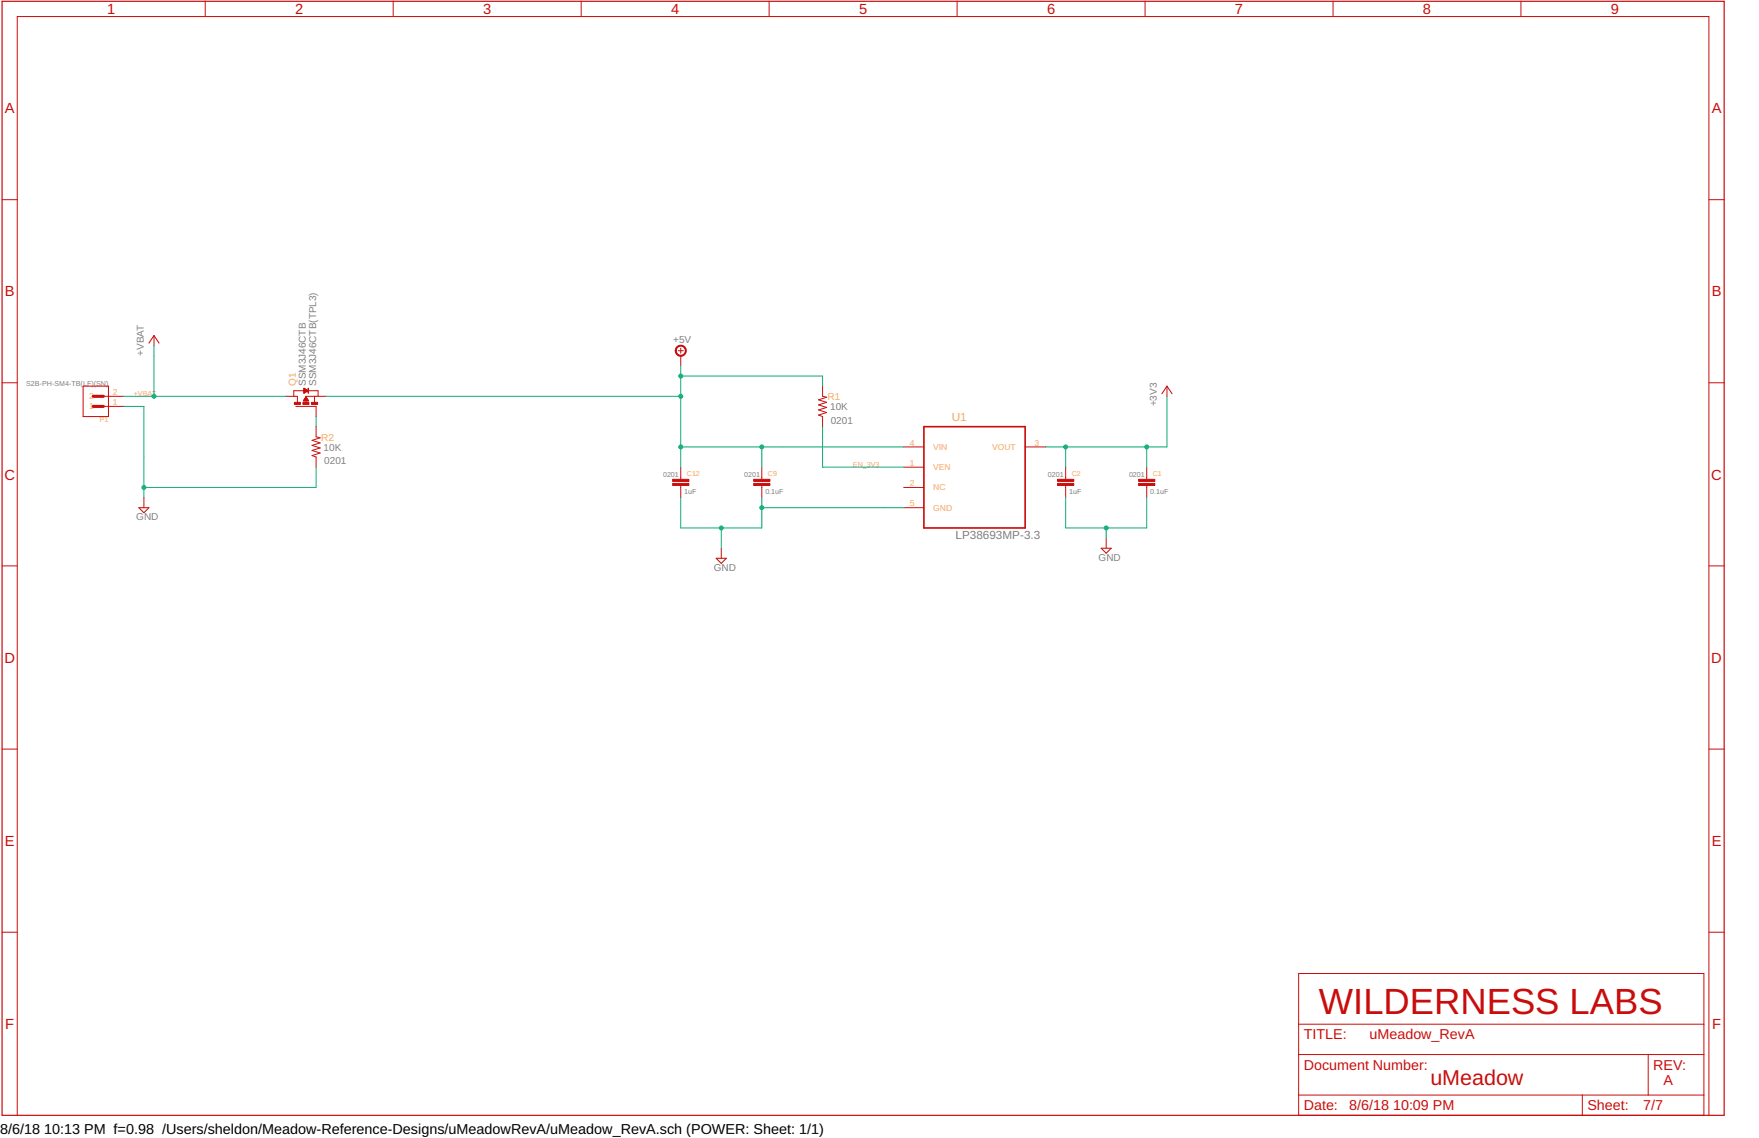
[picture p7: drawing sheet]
<svg xmlns="http://www.w3.org/2000/svg" width="432mm" height="279mm" viewBox="0 0 432 279" stroke-linecap="round" stroke-linejoin="round" font-family="sans-serif">
<path d="M.5 .3h422.7v273.5h-422.7z" fill="none" stroke="#c90d0c" stroke-width=".3"/>
<g fill="none" stroke="#c90d0c" stroke-width=".25">
<path d="M50.4 .3v3.8M96.5 .3v3.8M142.7 .3v3.8M188.8 .3v3.8M234.9 .3v3.8M281.1 .3v3.8M327.2 .3v3.8M373.4 .3v3.8M.5 49h3.7M419.5 49h3.7M.5 94h3.7M20.4 94.8h6.2v7.5h-6.2z"/>
<path d="M25.4 99.8h5M25.4 97.3h5M37.8 82.4l1.3 1.8M37.8 82.4l-1.2 1.8M37.8 82.4v2.5M70.1 97.3h2.9v1.5M72.1 97.3v-1.4h6v1.4M72.6 99.8h5v2.5M74.5 98.4h1.2M74.5 98.3h1.2M74.6 98.3h1M74.6 95.3l1 .6-1 .6z"/>
<path d="M74.6 96.5h.1M74.6 96.4h.2M74.6 96.4h.3M74.6 96.3h.4M74.6 96.2h.5M74.6 96.2h.6M74.6 96.1h.7M74.6 96h.9M74.6 95.9h.9M74.6 95.8h.8M74.6 95.8h.7M74.6 95.7h.6"/>
<path d="M74.6 95.6h.5M74.6 95.5h.4M74.6 95.5h.3M74.6 95.4h.2M74.6 95.4h.1M74.6 98.2h1M74.7 98.1h.8M74.8 98h.7M74.8 97.9h.6M74.9 97.8h.4M74.9 97.7h.4M75 97.6h.2"/>
<path d="M75.1 97.5h.1M75.1 97.4l.6 1h-1.2zM77.2 97.3v1.5M80.1 97.3h-5v1.6M166.5 86.1h1.2M167.1 85.5v1.2M167.1 87.4v2.4M201.9 94.8v2.5l1 .2-2 .7 2 .6-2 .6 2 .6-2 .6 2 .7-2 .6 1 .4v2.5M286.5 94.8l1.2 1.9M286.5 94.8l-1.3 1.9M286.5 94.8v2.5M419.5 94h3.7"/>
<path d="M77.6 104.8v2.5l1 .2-2 .6 2 .6-2 .6 2 .7-2 .6 2 .6-2 .6 1 .4v2.5M167.1 114.7v3M167.1 119.2v3M187 114.7v3M187 119.2v3M221.8 109.7h5M221.8 114.7h5M221.8 119.7h5M251.7 109.7h4.9M261.6 114.7v3M261.6 119.2v3M281.5 114.7v3"/>
<path d="M281.5 119.2v3M.5 138.9h3.7M34.1 124.7h2.5l-1.3 1.2zM35.3 122.2v2.5M175.8 137.1h2.5l-1.2 1.2zM177.1 134.6v2.5M221.8 124.7h5M270.3 134.6h2.5l-1.3 1.2zM271.5 132.1v2.5M419.5 138.9h3.7M.5 183.9h3.7M419.5 183.9h3.7"/>
<path d="M.5 228.9h3.7M318.8 239h99.5v34.8h-99.5zM419.5 228.9h3.7M318.8 258.9h99.5M318.8 251.5h99.5M404.6 258.9v10M4.2 273.8v-269.7h415.3v269.7M318.8 268.9h99.5M388.4 268.9v4.9"/>
</g>
<path d="M226.8 104.8h24.9v24.8h-24.9z" fill="none" stroke="#c90d0c" stroke-width=".4"/>
<path d="M166.1 85.2a1.36 1.36 0 0 1 2.2 .2 1.36 1.36 0 0 1-.8 2 1.36 1.36 0 0 1-1.7-1.3h.2a1.13 1.13 0 0 1 1.6-1.1 1.13 1.13 0 0 1 .3 1.9 1.13 1.13 0 0 1-1.9-.5v-.3h-.2z" fill-rule="evenodd" fill="#c90d0c" stroke="#c90d0c" stroke-width=".25"/>
<g fill="#c90d0c" stroke="#c90d0c" stroke-width=".25">
<path d="M185 118.7h4v.5h-4z"/>
<path d="M185 117.7h4v.5h-4z"/>
<path d="M165.1 118.7h4v.5h-4z"/>
<path d="M165.1 117.7h4v.5h-4z"/>
<path d="M279.5 118.7h4v.5h-4z"/>
<path d="M279.5 117.7h4v.5h-4z"/>
<path d="M259.6 118.7h4v.5h-4z"/>
<path d="M259.6 117.7h4v.5h-4z"/>
<path d="M72.3 98.8h1.4v.5h-1.4z"/>
<path d="M74.4 98.8h1.4v.5h-1.4z"/>
<path d="M76.5 98.8h1.5v.5h-1.5z"/>
<path d="M75.6 95.3h.1v1.2h-.1z"/>
</g>
<path d="M22.9 99.8h2.5M22.9 97.3h2.5" fill="none" stroke="#c90d0c" stroke-width=".76"/>
<g fill="none" stroke="#0dab76" stroke-width=".25">
<path d="M30.4 97.3h39.7M30.4 99.8h4.9v22.4M37.8 84.9v12.4M80.1 97.3h87M167.1 89.8v24.9M167.1 92.3h34.8v2.5M286.5 97.3v12.4h-29.9M77.6 102.3v2.5M77.6 114.7v5h-42.3M167.1 109.7h54.7M187 109.7v5M201.9 104.8v9.9h19.9"/>
<path d="M261.6 109.7v5M281.5 109.7v5M167.1 122.2v7.4h19.9v-7.4M177.1 129.6v5M187 124.7h34.8M261.6 122.2v7.4h19.9v-7.4M271.5 129.6v2.5"/>
</g>
<g fill="#0dab76" stroke="#0dab76" stroke-width=".25">
<circle cx="167.1" cy="109.7" r=".49"/>
<circle cx="187" cy="109.7" r=".49"/>
<circle cx="167.1" cy="92.3" r=".49"/>
<circle cx="167.1" cy="97.3" r=".49"/>
<circle cx="177.1" cy="129.6" r=".49"/>
<circle cx="187" cy="124.7" r=".49"/>
<circle cx="271.5" cy="129.6" r=".49"/>
<circle cx="35.3" cy="119.7" r=".49"/>
<circle cx="261.6" cy="109.7" r=".49"/>
<circle cx="281.5" cy="109.7" r=".49"/>
<circle cx="37.8" cy="97.3" r=".49"/>
</g>
<text font-size="8.9" fill="#c90d0c" x="323.8" y="249">WILDERNESS LABS</text>
<text font-size="5.3" fill="#c90d0c" x="351.1" y="266.4">uMeadow</text>
<g font-size="3.6" fill="#c90d0c">
<text x="26.3" y="3.5">1</text>
<text x="72.5" y="3.5">2</text>
<text x="118.6" y="3.5">3</text>
<text x="164.7" y="3.5">4</text>
<text x="210.9" y="3.5">5</text>
<text x="257" y="3.5">6</text>
<text x="303.2" y="3.5">7</text>
<text x="349.3" y="3.5">8</text>
<text x="395.4" y="3.5">9</text>
<text x="1.2" y="27.8">A</text>
<text x="420.2" y="27.8">A</text>
<text x="1.2" y="72.8">B</text>
<text x="420.2" y="72.8">B</text>
<text x="1.1" y="117.7">C</text>
<text x="420.1" y="117.7">C</text>
<text x="1.1" y="162.7">D</text>
<text x="420.1" y="162.7">D</text>
<text x="1.2" y="207.7">E</text>
<text x="420.2" y="207.7">E</text>
<text x="1.3" y="252.6">F</text>
<text x="420.3" y="252.6">F</text>
</g>
<g font-size="3.5" fill="#c90d0c">
<text x="320" y="255.2">TITLE:</text>
<text x="336.2" y="255.2">uMeadow_RevA</text>
<text x="320" y="262.6">Document Number:</text>
<text x="405.8" y="262.6">REV:</text>
<text x="408.3" y="266.4">A</text>
<text x="320" y="272.6">Date:</text>
<text x="331.2" y="272.6">8/6/18</text>
<text x="342" y="272.6">10:09 PM</text>
<text x="389.7" y="272.6">Sheet:</text>
<text x="403.3" y="272.6">7/7</text>
</g>
<g font-size="3.5">
<text x="0" y="278.4">8/6/18</text>
<text x="10.8" y="278.4">10:13 PM f=0.98 /Users/sheldon/Meadow-Reference-Designs/uMeadowRevA/uMeadow_RevA.sch (POWER: Sheet: 1/1)</text>
</g>
<text font-size="2.9" fill="#fbaf5c" x="233.6" y="103.3">U1</text>
<text font-size="2.9" fill="#808080" x="234.6" y="132.2">LP38693MP-3.3</text>
<g font-size="2.5" fill="#808080">
<text x="35.3" y="87.4" transform="rotate(-90 35.3 87.4)">+VBAT</text>
<text x="165.2" y="84.2">+5V</text>
<text x="75.1" y="94.8" transform="rotate(-90 75.1 94.8)">SSM3J46CTB</text>
<text x="77.6" y="94.8" transform="rotate(-90 77.6 94.8)">SSM3J46CTB(TPL3)</text>
<text x="203.8" y="100.8">10K</text>
<text x="284" y="99.8" transform="rotate(-90 284 99.8)">+3V3</text>
<text x="203.9" y="104">0201</text>
<text x="79.5" y="110.7">10K</text>
<text x="79.6" y="114">0201</text>
<text x="33.5" y="127.8">GND</text>
<text x="269.7" y="137.7">GND</text>
<text x="175.2" y="140.2">GND</text>
</g>
<g font-size="2.5" fill="#fbaf5c">
<text x="72.6" y="94.8" transform="rotate(-90 72.6 94.8)">Q1</text>
<text x="203.2" y="98.3">R1</text>
<text x="78.8" y="108.3">R2</text>
</g>
<g font-size="2.1" fill="#fbaf5c">
<text x="21.9" y="100.5">1</text>
<text x="21.9" y="98">2</text>
<text x="27.7" y="99.4">1</text>
<text x="27.7" y="96.9">2</text>
<text x="223.3" y="109.4">4</text>
<text x="229.1" y="110.5">VIN</text>
<text x="243.6" y="110.5">VOUT</text>
<text x="253.9" y="109.4">3</text>
<text x="223.3" y="114.4">1</text>
<text x="223.3" y="119.3">2</text>
<text x="229.1" y="115.4">VEN</text>
<text x="223.3" y="124.3">5</text>
<text x="229.1" y="120.4">NC</text>
<text x="229.1" y="125.4">GND</text>
</g>
<g font-size="1.8" fill="#808080">
<text x="6.4" y="94.8">S2B-PH-SM4-TB(LF)(SN)</text>
<text x="162.8" y="117.2">0201</text>
<text x="182.7" y="117.2">0201</text>
<text x="257.3" y="117.2">0201</text>
<text x="277.1" y="117.2">0201</text>
<text x="168" y="121.2">1uF</text>
<text x="187.9" y="121.2">0.1uF</text>
<text x="262.5" y="121.2">1uF</text>
<text x="282.4" y="121.2">0.1uF</text>
</g>
<g font-size="1.8" fill="#fbaf5c">
<text x="32.8" y="97.3">+VBAT</text>
<text x="24.5" y="103.5">P1</text>
<text x="168.6" y="116.8">C12</text>
<text x="188.5" y="116.8">C9</text>
<text x="209.4" y="114.7">EN_3V3</text>
<text x="263.1" y="116.8">C2</text>
<text x="283" y="116.8">C1</text>
</g>
</svg>
